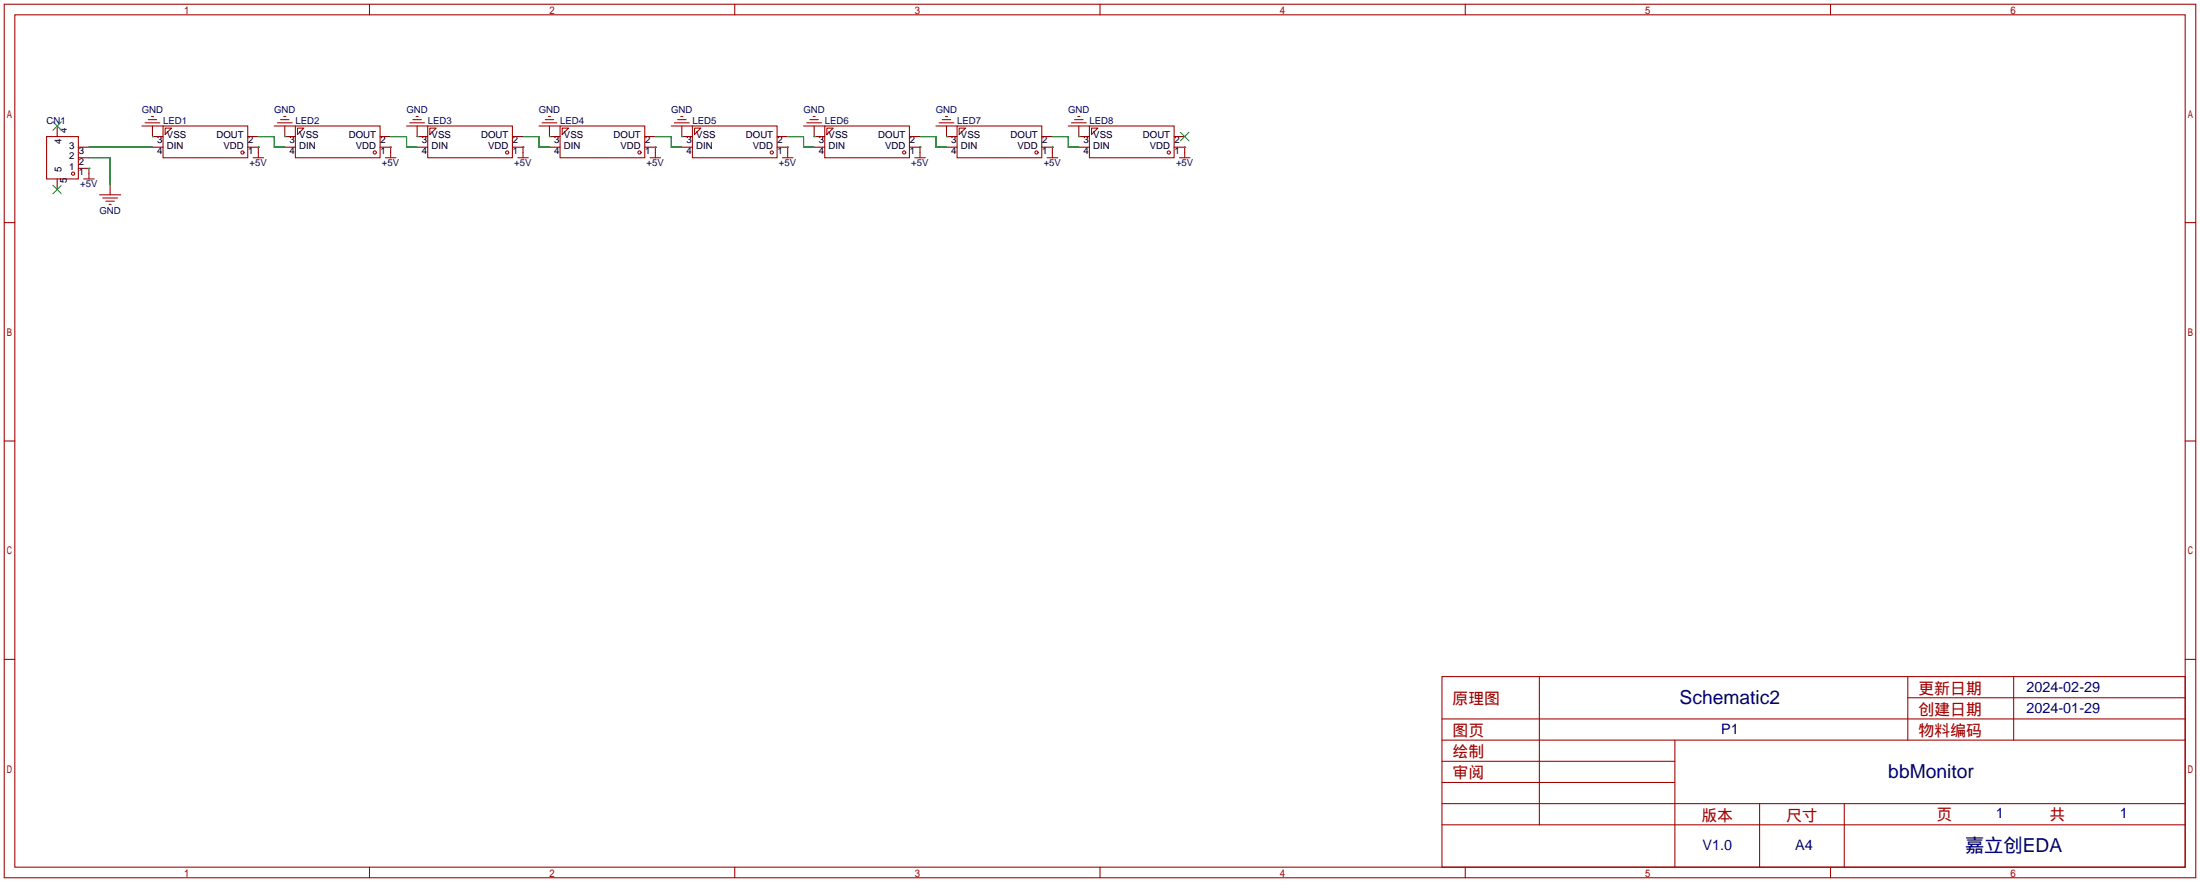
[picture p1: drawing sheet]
<svg xmlns="http://www.w3.org/2000/svg" width="528mm" height="212mm" viewBox="0 0 528 212" stroke-linecap="round" stroke-linejoin="round" font-family="sans-serif">
<g fill="none" stroke="#a10000" stroke-width=".25">
<path d="M1 1h525.8v209.6h-525.8zM3.6 3.6h520.7v204.4h-520.7zM88.6 1v2.6M176.3 1v2.6M263.9 1v2.6M351.5 1v2.6M439.2 1v2.6M11.2 32.8h7.6v10.1h-7.6zM34 30.2h5.1M34.8 29.5h3.6M35.6 28.7h2M36.3 27.9h.5"/>
<path d="M39.1 30.2h20.3v7.6h-20.3zM39.6 30.7h1.5l-1.5 1.6zM60.7 37.8h2.5M62 36.6v1.2M65.8 30.2h5.1M66.5 29.5h3.6M67.3 28.7h2M68.1 27.9h.5M70.9 30.2h20.3v7.6h-20.3zM71.4 30.7h1.5l-1.5 1.6zM92.5 37.8h2.5M93.7 36.6v1.2"/>
<path d="M97.5 30.2h5.1M98.3 29.5h3.6M99.1 28.7h2M99.8 27.9h.5M102.6 30.2h20.3v7.6h-20.3zM103.1 30.7h1.5l-1.5 1.6zM124.2 37.8h2.5M125.5 36.6v1.2M129.3 30.2h5.1M130 29.5h3.6M130.8 28.7h2M131.6 27.9h.5"/>
<path d="M134.4 30.2h20.3v7.6h-20.3zM134.9 30.7h1.5l-1.5 1.6zM156 37.8h2.5M157.2 36.6v1.2M161 30.2h5.1M161.8 29.5h3.6M162.6 28.7h2M163.3 27.9h.5M166.1 30.2h20.3v7.6h-20.3zM166.6 30.7h1.5l-1.5 1.6zM187.7 37.8h2.5M189 36.6v1.2"/>
<path d="M192.8 30.2h5.1M193.5 29.5h3.6M194.3 28.7h2M195.1 27.9h.5M197.9 30.2h20.3v7.6h-20.3zM198.4 30.7h1.5l-1.5 1.6zM219.5 37.8h2.5M220.7 36.6v1.2M224.5 30.2h5.1M225.3 29.5h3.6M226.1 28.7h2M226.8 27.9h.5"/>
<path d="M229.6 30.2h20.3v7.6h-20.3zM230.1 30.7h1.5l-1.5 1.6zM251.2 37.8h2.5M252.5 36.6v1.2M256.3 30.2h5.1M257 29.5h3.6M257.8 28.7h2M258.6 27.9h.5M261.4 30.2h20.3v7.6h-20.3zM261.9 30.7h1.5l-1.5 1.6zM283 37.8h2.5M284.2 36.6v1.2"/>
<path d="M1 53.4h2.6M20.1 42.9h2.5M21.3 41.7v1.2M23.9 46.7h5.1M24.6 47.5h3.6M25.4 48.3h2M26.2 49h.5M524.3 53.4h2.5M1 105.8h2.6M524.3 105.8h2.5M1 158.2h2.6M524.3 158.2h2.5"/>
<path d="M345.9 162.3h178.4v45.7h-178.4zM345.9 177.5h178.4M345.9 172.5h178.4M369.3 162.3v35.6M401.8 177.5v30.5M457.7 162.3v15.2M457.7 167.4h66.6M483.1 162.3v15.2M345.9 182.6h55.9M345.9 197.9h178.4M345.9 192.8h178.4M345.9 187.7h55.9"/>
<path d="M422.1 192.8v15.2M442.5 192.8v15.2M88.6 208v2.6M176.3 208v2.6M263.9 208v2.6M351.5 208v2.6M439.2 208v2.6"/>
<circle cx="58.2" cy="36.6" r=".38"/>
<circle cx="89.9" cy="36.6" r=".38"/>
<circle cx="121.7" cy="36.6" r=".38"/>
<circle cx="153.4" cy="36.6" r=".38"/>
<circle cx="185.2" cy="36.6" r=".38"/>
<circle cx="216.9" cy="36.6" r=".38"/>
<circle cx="248.7" cy="36.6" r=".38"/>
<circle cx="280.4" cy="36.6" r=".38"/>
<circle cx="17.5" cy="41.7" r=".38"/>
</g>
<g fill="none" stroke="#870000" stroke-width=".25">
<path d="M13.7 30.2v2.6M18.8 35.3h2.5M18.8 37.8h2.5M36.6 35.3h2.5M36.6 30.2v2.6h2.5M59.4 35.3h2.6v1.3M59.4 32.8h2.6M68.3 35.3h2.6M68.3 30.2v2.6h2.6M91.2 35.3h2.5v1.3M91.2 32.8h2.5M100.1 35.3h2.5"/>
<path d="M100.1 30.2v2.6h2.5M122.9 35.3h2.6v1.3M122.9 32.8h2.6M131.8 35.3h2.6M131.8 30.2v2.6h2.6M154.7 35.3h2.5v1.3M154.7 32.8h2.5M163.6 35.3h2.5M163.6 30.2v2.6h2.5M186.4 35.3h2.6v1.3M186.4 32.8h2.6M195.3 35.3h2.6"/>
<path d="M195.3 30.2v2.6h2.6M218.2 35.3h2.5v1.3M218.2 32.8h2.5M227.1 35.3h2.5M227.1 30.2v2.6h2.5M249.9 35.3h2.6v1.3M249.9 32.8h2.6M258.8 35.3h2.6M258.8 30.2v2.6h2.6M281.7 35.3h2.5v1.3M281.7 32.8h2.5M13.7 42.9v2.6"/>
<path d="M18.8 40.4h2.5v1.3M26.4 44.2v2.5"/>
</g>
<g fill="none" stroke="#008700" stroke-width=".25">
<path d="M21.3 35.3h15.3M21.3 37.8h5.1v6.4M36.6 32.8h.1M62 35.3h.1M62 32.8h3.8v2.5h2.5M68.3 32.8h.1M93.7 35.3h.1M93.7 32.8h3.8v2.5h2.6M100.1 32.8h.1M125.5 35.3h.1M125.5 32.8h3.8v2.5h2.5M131.8 32.8h.1"/>
<path d="M157.2 35.3h.1M157.2 32.8h3.8v2.5h2.6M163.6 32.8h.1M189 35.3h.1M189 32.8h3.8v2.5h2.5M195.3 32.8h.1M220.7 35.3h.1M220.7 32.8h3.8v2.5h2.6M227.1 32.8h.1M252.5 35.3h.1M252.5 32.8h3.8v2.5h2.5M258.8 32.8h.1"/>
<path d="M284.2 35.3h.1M21.3 40.4h.1"/>
</g>
<path d="M12.7 29.2l2 2M14.7 29.2l-2 2M283.2 31.8l2 2M285.2 31.8l-2 2M12.7 44.4l2 2.1M14.7 44.4l-2 2.1" fill="none" stroke="#3c3" stroke-width=".25"/>
<g font-size="4.6" fill="#000080">
<text x="403" y="168.8">Schematic2</text>
<text x="453" y="186.6">bbMonitor</text>
<text x="471.4" y="204.3">嘉立创EDA</text>
</g>
<g font-size="3.8" fill="#a00000">
<text x="460.2" y="166.4">更新日期</text>
<text x="348.5" y="168.9">原理图</text>
<text x="460.2" y="171.5">创建日期</text>
<text x="348.5" y="176.5">图页</text>
<text x="460.2" y="176.5">物料编码</text>
<text x="348.5" y="181.6">绘制</text>
<text x="348.5" y="186.7">审阅</text>
<text x="408.2" y="196.9">版本</text>
<text x="428.5" y="196.9">尺寸</text>
<text x="464.6" y="196.6">页</text>
<text x="491.7" y="196.6">共</text>
</g>
<g font-size="3.5" fill="#000080">
<text x="486.2" y="165.9">2024-02-29</text>
<text x="486.2" y="171">2024-01-29</text>
<text x="412.9" y="176">P1</text>
<text x="478.8" y="196.1">1</text>
<text x="508.6" y="196.1">1</text>
<text x="408.4" y="204">V1.0</text>
<text x="430.7" y="204">A4</text>
</g>
<g font-size="2.3" fill="#000080">
<text x="11.2" y="29.8">CN1</text>
<text x="34" y="27.1">GND</text>
<text x="39.1" y="29.8">LED1</text>
<text x="65.8" y="27.1">GND</text>
<text x="70.9" y="29.8">LED2</text>
<text x="97.5" y="27.1">GND</text>
<text x="102.6" y="29.8">LED3</text>
<text x="129.3" y="27.1">GND</text>
<text x="134.4" y="29.8">LED4</text>
<text x="161" y="27.1">GND</text>
<text x="166.1" y="29.8">LED5</text>
<text x="192.8" y="27.1">GND</text>
<text x="197.9" y="29.8">LED6</text>
<text x="224.5" y="27.1">GND</text>
<text x="229.6" y="29.8">LED7</text>
<text x="256.3" y="27.1">GND</text>
<text x="261.4" y="29.8">LED8</text>
<text x="59.9" y="39.8">+5V</text>
<text x="91.6" y="39.8">+5V</text>
<text x="123.4" y="39.8">+5V</text>
<text x="155.1" y="39.8">+5V</text>
<text x="186.9" y="39.8">+5V</text>
<text x="218.6" y="39.8">+5V</text>
<text x="250.4" y="39.8">+5V</text>
<text x="282.1" y="39.8">+5V</text>
<text x="19.3" y="44.9">+5V</text>
<text x="23.9" y="51.2">GND</text>
</g>
<g font-size="2.3">
<text x="14.8" y="34.5" transform="rotate(-90 14.8 34.5)">4</text>
<text x="16" y="31.9" transform="rotate(-90 16 31.9)">4</text>
<text x="16.6" y="35.7">3</text>
<text x="37.7" y="34.4">3</text>
<text x="40.1" y="35.7">DIN</text>
<text x="40.1" y="33.1">VSS</text>
<text x="52" y="33.1">DOUT</text>
<text x="53.6" y="35.7">VDD</text>
<text x="59.6" y="34.4">2</text>
<text x="69.5" y="34.4">3</text>
<text x="71.8" y="35.7">DIN</text>
<text x="71.8" y="33.1">VSS</text>
<text x="83.7" y="33.1">DOUT</text>
<text x="85.4" y="35.7">VDD</text>
<text x="91.3" y="34.4">2</text>
<text x="101.2" y="34.4">3</text>
<text x="103.6" y="35.7">DIN</text>
<text x="103.6" y="33.1">VSS</text>
<text x="115.5" y="33.1">DOUT</text>
<text x="117.1" y="35.7">VDD</text>
<text x="123.1" y="34.4">2</text>
<text x="133" y="34.4">3</text>
<text x="135.3" y="35.7">DIN</text>
<text x="135.3" y="33.1">VSS</text>
<text x="147.2" y="33.1">DOUT</text>
<text x="148.9" y="35.7">VDD</text>
<text x="154.8" y="34.4">2</text>
<text x="164.7" y="34.4">3</text>
<text x="167.1" y="35.7">DIN</text>
<text x="167.1" y="33.1">VSS</text>
<text x="179" y="33.1">DOUT</text>
<text x="180.6" y="35.7">VDD</text>
<text x="186.6" y="34.4">2</text>
<text x="196.5" y="34.4">3</text>
<text x="198.8" y="35.7">DIN</text>
<text x="198.8" y="33.1">VSS</text>
<text x="210.7" y="33.1">DOUT</text>
<text x="212.4" y="35.7">VDD</text>
<text x="218.3" y="34.4">2</text>
<text x="228.2" y="34.4">3</text>
<text x="230.6" y="35.7">DIN</text>
<text x="230.6" y="33.1">VSS</text>
<text x="242.5" y="33.1">DOUT</text>
<text x="244.1" y="35.7">VDD</text>
<text x="250.1" y="34.4">2</text>
<text x="260" y="34.4">3</text>
<text x="262.3" y="35.7">DIN</text>
<text x="262.3" y="33.1">VSS</text>
<text x="274.2" y="33.1">DOUT</text>
<text x="275.9" y="35.7">VDD</text>
<text x="281.8" y="34.4">2</text>
<text x="14.8" y="41.3" transform="rotate(-90 14.8 41.3)">5</text>
<text x="16.6" y="40.7">1</text>
<text x="16.6" y="38.2">2</text>
<text x="18.9" y="39.5">2</text>
<text x="18.9" y="36.9">3</text>
<text x="37.7" y="36.9">4</text>
<text x="59.6" y="36.9">1</text>
<text x="69.5" y="36.9">4</text>
<text x="91.3" y="36.9">1</text>
<text x="101.2" y="36.9">4</text>
<text x="123.1" y="36.9">1</text>
<text x="133" y="36.9">4</text>
<text x="154.8" y="36.9">1</text>
<text x="164.7" y="36.9">4</text>
<text x="186.6" y="36.9">1</text>
<text x="196.5" y="36.9">4</text>
<text x="218.3" y="36.9">1</text>
<text x="228.2" y="36.9">4</text>
<text x="250.1" y="36.9">1</text>
<text x="260" y="36.9">4</text>
<text x="281.8" y="36.9">1</text>
<text x="16" y="43.9" transform="rotate(-90 16 43.9)">5</text>
<text x="18.9" y="42">1</text>
</g>
</svg>
